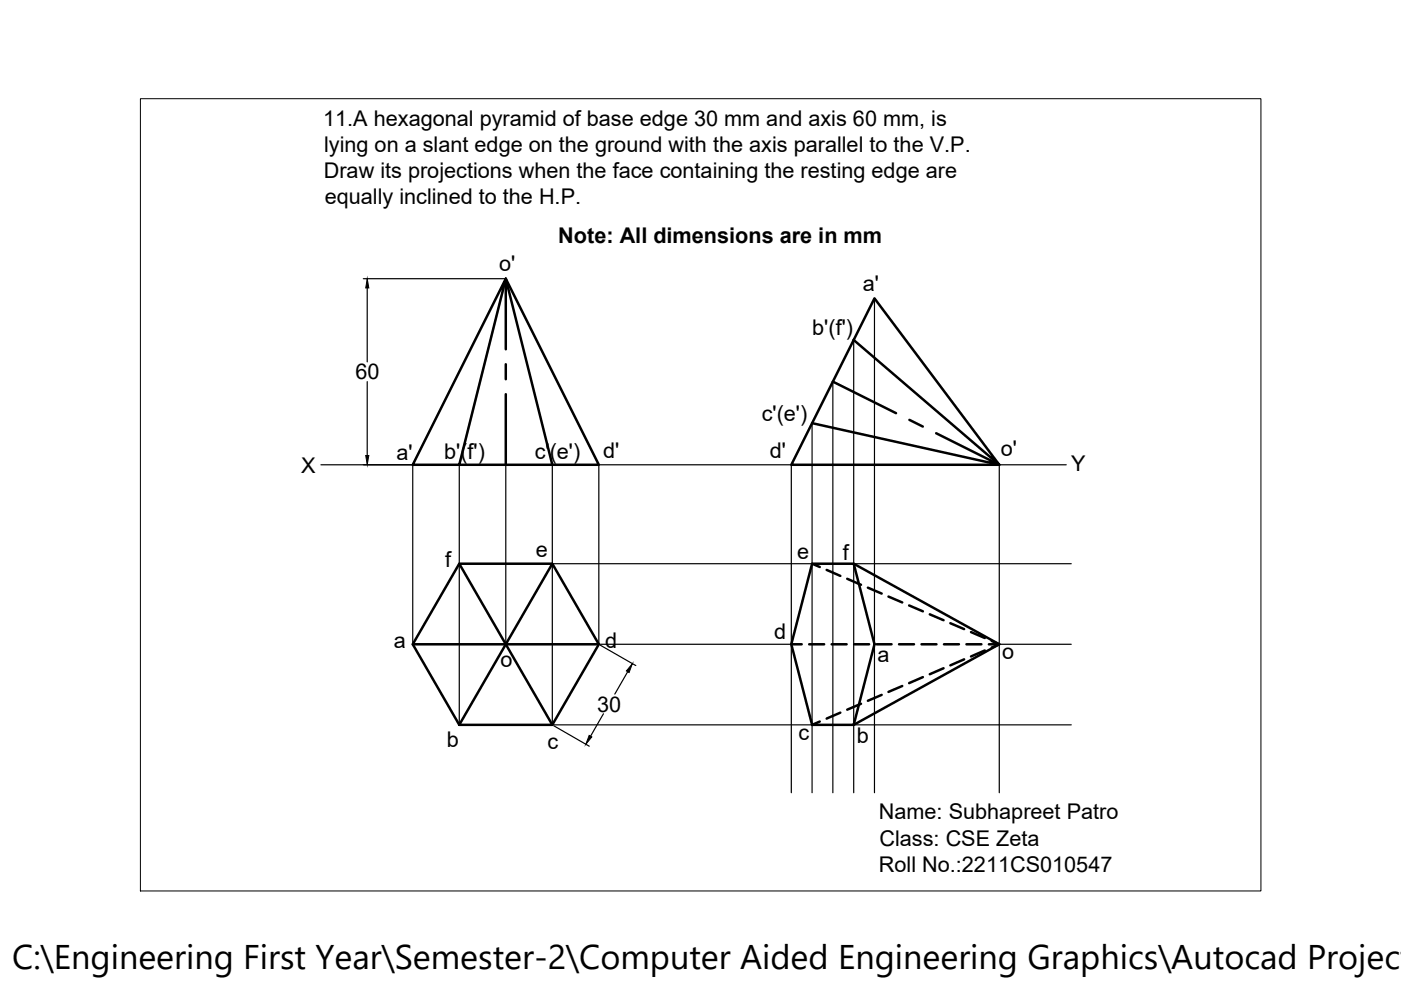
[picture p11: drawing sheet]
<svg xmlns="http://www.w3.org/2000/svg" width="297mm" height="210mm" viewBox="0 0 297 210" stroke-linecap="round" stroke-linejoin="round" font-family="sans-serif">
<!-- layer: 0 -->
<g fill="none" stroke="#000" stroke-width=".25">
<path d="M77 59.1h29.8M77.9 61.1v15.6M181 72.1v96M185.4 63.3v104.8M68 98.5h158.1M77.9 80.9v15.7M87.5 98.5v38.1M97.4 98.5v55.2M107.2 98.5v38.1M117.1 98.5v55.2h110M127 98.5v38.1h40.8M167.8 98.5v69.6"/>
<path d="M172.2 89.7v78.4M176.6 80.9v87.2M211.9 98.5v69.6M117.1 119.5h110M127.3 136.8l7.5 4.3M211.9 136.6h15.2M117.4 153.9l7.5 4.3M127.9 151.3l-2.7 4.8M133.1 142.4l-2.7 4.8"/>
</g>
<g fill="none" stroke="#000" stroke-width=".53">
<path d="M107.2 59.1l-19.7 39.4h39.5l-19.8-39.4-9.8 39.4M107.2 74.1v-15l9.9 39.4M107.2 77.2v3.2M181 72.1l30.9 26.4h-44.1l17.6-35.2 26.5 35.2M107.2 83.6v14.9M172.2 89.7l39.7 8.8-13.4-6.6M176.6 80.9l13.4 6.7M192.8 89l2.9 1.4M97.4 119.5h19.7l9.9 17.1-9.9 17.1h-19.7l-9.9-17.1zM97.4 119.5l19.7 34.2M117.1 119.5l-19.7 34.2M172.2 119.5h8.8l4.4 17.1-4.4 17.1h-8.8l-4.4-17.1z"/>
<path d="M172.2 119.5l1.6 .7M181 119.5l30.9 17.1-30.9 17.1M87.5 136.6h39.5M167.8 136.6h2.2M171.6 136.6h3.1M175.3 120.8l2.9 1.3M176.3 136.6h3.2M179.6 122.7l2.9 1.3M181.1 136.6h3.2M184 124.6l2.9 1.2M185.9 136.6h3.1M188.4 126.5l2.9 1.2"/>
<path d="M190.6 136.6h3.2M192.8 128.4l2.9 1.2M195.4 136.6h3.2M197.1 130.3l3 1.2M200.1 136.6h3.2M201.5 132.1l2.9 1.3M204.4 139.8l-2.9 1.3M204.9 136.6h3.2M205.9 134l2.9 1.3M208.8 137.9l-2.9 1.3M209.7 136.6h2.2M210.3 135.9l1.6 .7"/>
<path d="M211.9 136.6l-1.6 .7M173.8 153l-1.6 .7M178.2 151.1l-2.9 1.3M182.5 149.2l-2.9 1.3M186.9 147.3l-2.9 1.3M191.3 145.5l-2.9 1.2M195.7 143.6l-2.9 1.2M200.1 141.7l-3 1.3"/>
</g>
<path d="M77.9 59.1l.3 2h-.7zM77.5 96.6h.7l-.3 1.9zM124.9 155.9l.6 .3-1.3 1.6zM134.1 140.7l-.7 1.9-.6-.3z" fill="#000" stroke="#000" stroke-width=".21"/>
<path d="M29.8 20.9h237.5v168h-237.5z" fill="none" stroke="#000" stroke-width=".21"/>
<text font-size="7.3" x="2.6" y="205.5">C:\Engineering First Year\Semester-2\Computer Aided Engineering Graphics\Autocad Project</text>
<g font-size="4.6">
<text x="68.5" y="26.8">11.A hexagonal pyramid of base edge 30 mm and axis 60 mm, is</text>
<text x="68.7" y="32.3">lying on a slant edge on the ground with the axis parallel to the V.P.</text>
<text x="68.7" y="37.8">Draw its projections when the face containing the resting edge are</text>
<text x="68.8" y="43.3">equally inclined to the H.P.</text>
<text x="118.4" y="51.6">Note: All dimensions are in mm</text>
<text x="105.8" y="57.5">o'</text>
<text x="182.9" y="61.7">a'</text>
<text x="172.2" y="70.9">b'(f')</text>
<text x="75.3" y="80.4">60</text>
<text x="161.5" y="89.2">c'(e')</text>
<text x="63.8" y="100.2">X</text>
<text x="84.1" y="97.6">a'</text>
<text x="94.2" y="97.4">b'(f')</text>
<text x="113.4" y="97.3">c'(e')</text>
<text x="127.9" y="97.1">d'</text>
<text x="163.2" y="97.1">d'</text>
<text x="212.2" y="96.8">o'</text>
<text x="227.1" y="99.9">Y</text>
<text x="113.6" y="118">e</text>
<text x="169" y="118.5">e</text>
<text x="178.7" y="118.6">f</text>
<text x="94.4" y="120.1">f</text>
<text x="83.5" y="137.5">a</text>
<text x="128.3" y="137.5">d</text>
<text x="164.2" y="135.4">d</text>
<text x="106.1" y="141.4">o</text>
<text x="186" y="140.4">a</text>
<text x="212.5" y="139.8">o</text>
<text x="126.6" y="150.9">30</text>
<text x="94.7" y="158.4">b</text>
<text x="116.1" y="158.7">c</text>
<text x="169.3" y="156.9">c</text>
<text x="181.7" y="157.5">b</text>
<text x="186.3" y="173.8">Name: Subhapreet Patro</text>
<text x="186.5" y="179.3">Class: CSE Zeta</text>
<text x="186.3" y="184.8">Roll No.:2211CS010547</text>
</g>
</svg>
